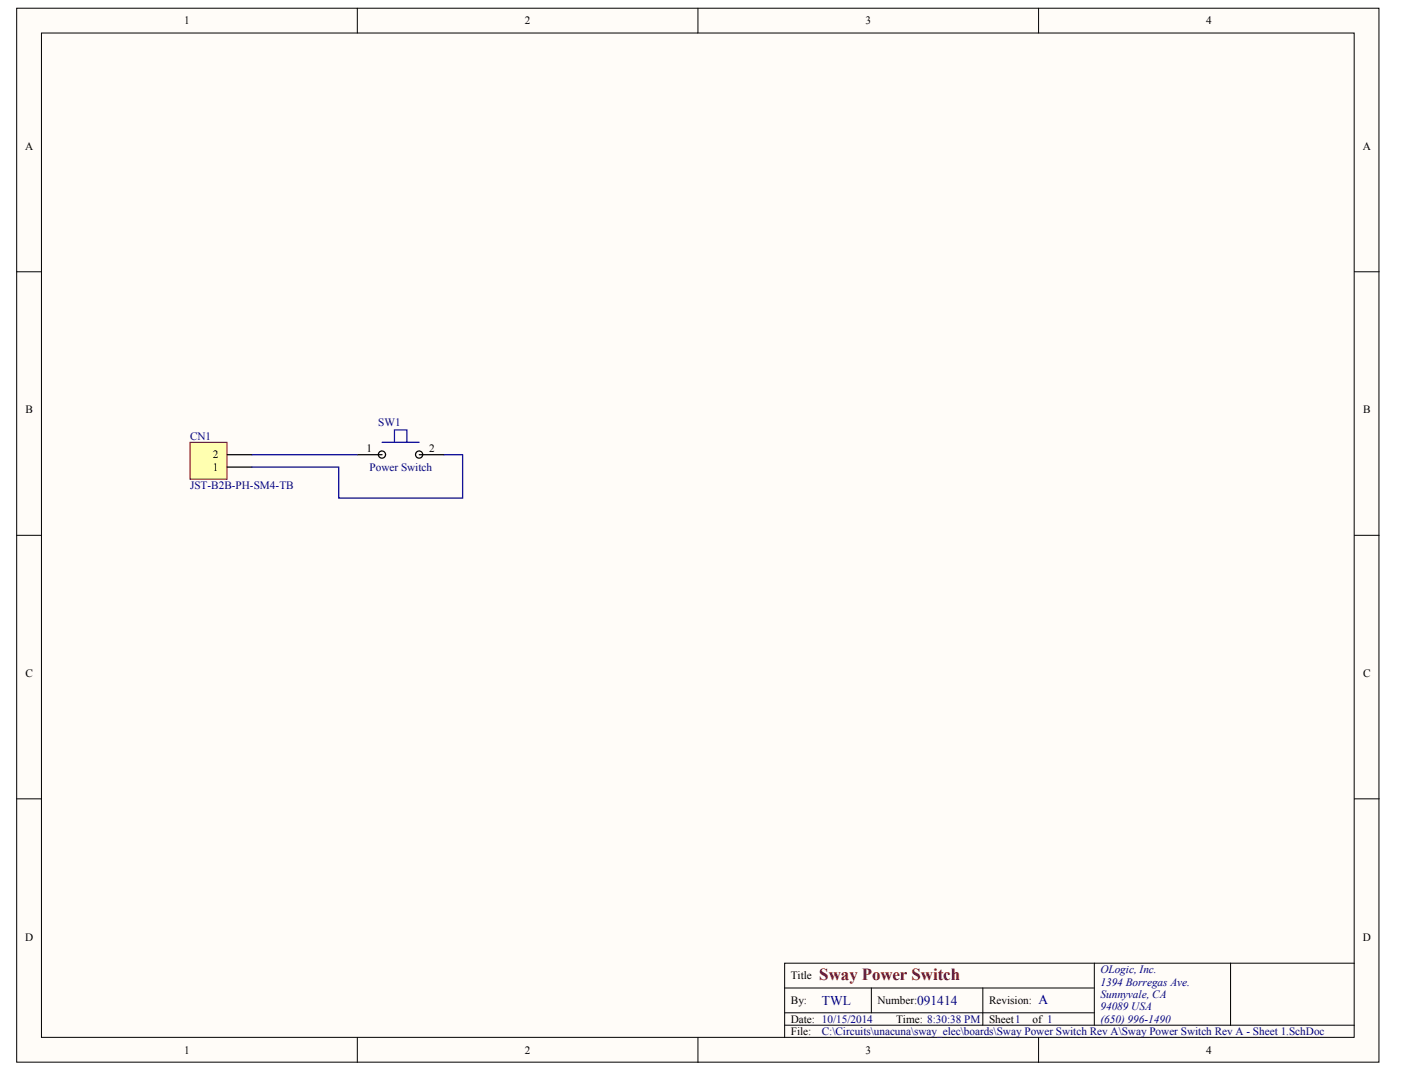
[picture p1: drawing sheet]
<svg xmlns="http://www.w3.org/2000/svg" width="273mm" height="209mm" viewBox="0 0 273 209" stroke-linecap="round" stroke-linejoin="round" font-family="sans-serif">
<g fill="#fffcf8" stroke="#000" stroke-width=".19">
<path d="M3.3 1.6h265.5v205.5h-265.5z"/>
<path d="M8.1 6.4h255.8v195.8h-255.8z"/>
</g>
<g fill="none" stroke="#000" stroke-width=".19">
<path d="M69.6 1.6v4.8M136 1.6v4.8M202.4 1.6v4.8M3.3 53h4.8M264 53h4.8M3.3 104.4h4.8M264 104.4h4.8M3.3 155.8h4.8M264 155.8h4.8M152.9 192.6h60.4M152.9 199.9h111.1M152.9 197.5h60.4"/>
<path d="M169.8 192.6v4.9M191.6 192.6v7.3M213.3 187.8v12.1M239.8 187.8h-86.9v14.5M264 187.8h-24.2v12.1M69.6 202.3v4.8M136 202.3v4.8M202.4 202.3v4.8"/>
</g>
<g fill="none" stroke="#000" stroke-width=".24">
<path d="M69.6 88.7h4.9M81.7 88.7h4.8"/>
<circle cx="74.4" cy="88.6" r=".7"/>
<circle cx="81.7" cy="88.6" r=".7"/>
</g>
<path d="M74.5 86.2h4.8M76.9 86.2v-2.4h2.4v2.4h2.4" fill="none" stroke="#00f" stroke-width=".24"/>
<path d="M37 86.2h7.2v7.2h-7.2z" fill="#ffffb0" stroke="#800000" stroke-width=".19"/>
<path d="M44.3 91.1h4.8M44.3 88.7h4.8" fill="none" stroke="#000" stroke-width=".24"/>
<path d="M49.1 88.7h20.5M86.5 88.7h3.7v8.4h-24.2v-6h-16.9" fill="none" stroke="#000080" stroke-width=".24"/>
<text font-size="3.3" fill="#800000" x="159.7" y="191">Sway Power Switch</text>
<g font-size="2.6" fill="#000080">
<text x="160.2" y="195.9">TWL</text>
<text x="178.8" y="195.9">091414</text>
<text x="202.4" y="195.7">A</text>
</g>
<g font-size="2.2">
<text x="35.9" y="4.8">1</text>
<text x="102.3" y="4.8">2</text>
<text x="168.7" y="4.8">3</text>
<text x="235.1" y="4.8">4</text>
<text x="4.9" y="29.2">A</text>
<text x="265.6" y="29.2">A</text>
<text x="4.9" y="80.6">B</text>
<text x="265.7" y="80.6">B</text>
<text x="41.5" y="89.4">2</text>
<text x="71.4" y="88.2">1</text>
<text x="83.7" y="88.2">2</text>
<text x="41.5" y="91.8">1</text>
<text x="4.9" y="132">C</text>
<text x="265.7" y="132">C</text>
<text x="4.9" y="183.4">D</text>
<text x="265.6" y="183.4">D</text>
<text x="154.1" y="190.9">Title</text>
<text x="154.1" y="195.8">By:</text>
<text x="171" y="195.8">Number:</text>
<text x="192.8" y="195.8">Revision:</text>
<text x="154.1" y="199.4">Date: 10/15/2014</text>
<text x="154.1" y="201.8">File:</text>
<text x="174.7" y="199.4">Time: 8:30:38 PM</text>
<text x="192.8" y="199.4">Sheet1</text>
<text x="201.2" y="199.4">of 1</text>
<text x="35.9" y="205.4">1</text>
<text x="102.3" y="205.4">2</text>
<text x="168.7" y="205.4">3</text>
<text x="235.1" y="205.4">4</text>
</g>
<g font-size="2.2" fill="#000080">
<text x="73.7" y="83.1">SW1</text>
<text x="37" y="85.8">CN1</text>
<text x="37" y="95.4">JST-B2B-PH-SM4-TB</text>
<text x="72" y="91.8">Power Switch</text>
<text x="214.5" y="189.7">OLogic, Inc.</text>
<text x="214.5" y="192.2">1394 Borregas Ave.</text>
<text x="214.5" y="194.6">Sunnyvale, CA</text>
<text x="214.5" y="197">94089 USA</text>
<text x="160.2" y="201.8">C:\Circuits\unacuna\sway_elec\boards\Sway Power Switch Rev A\Sway Power Switch Rev A - Sheet 1.SchDoc</text>
<text x="214.5" y="199.4">(650) 996-1490</text>
</g>
</svg>
